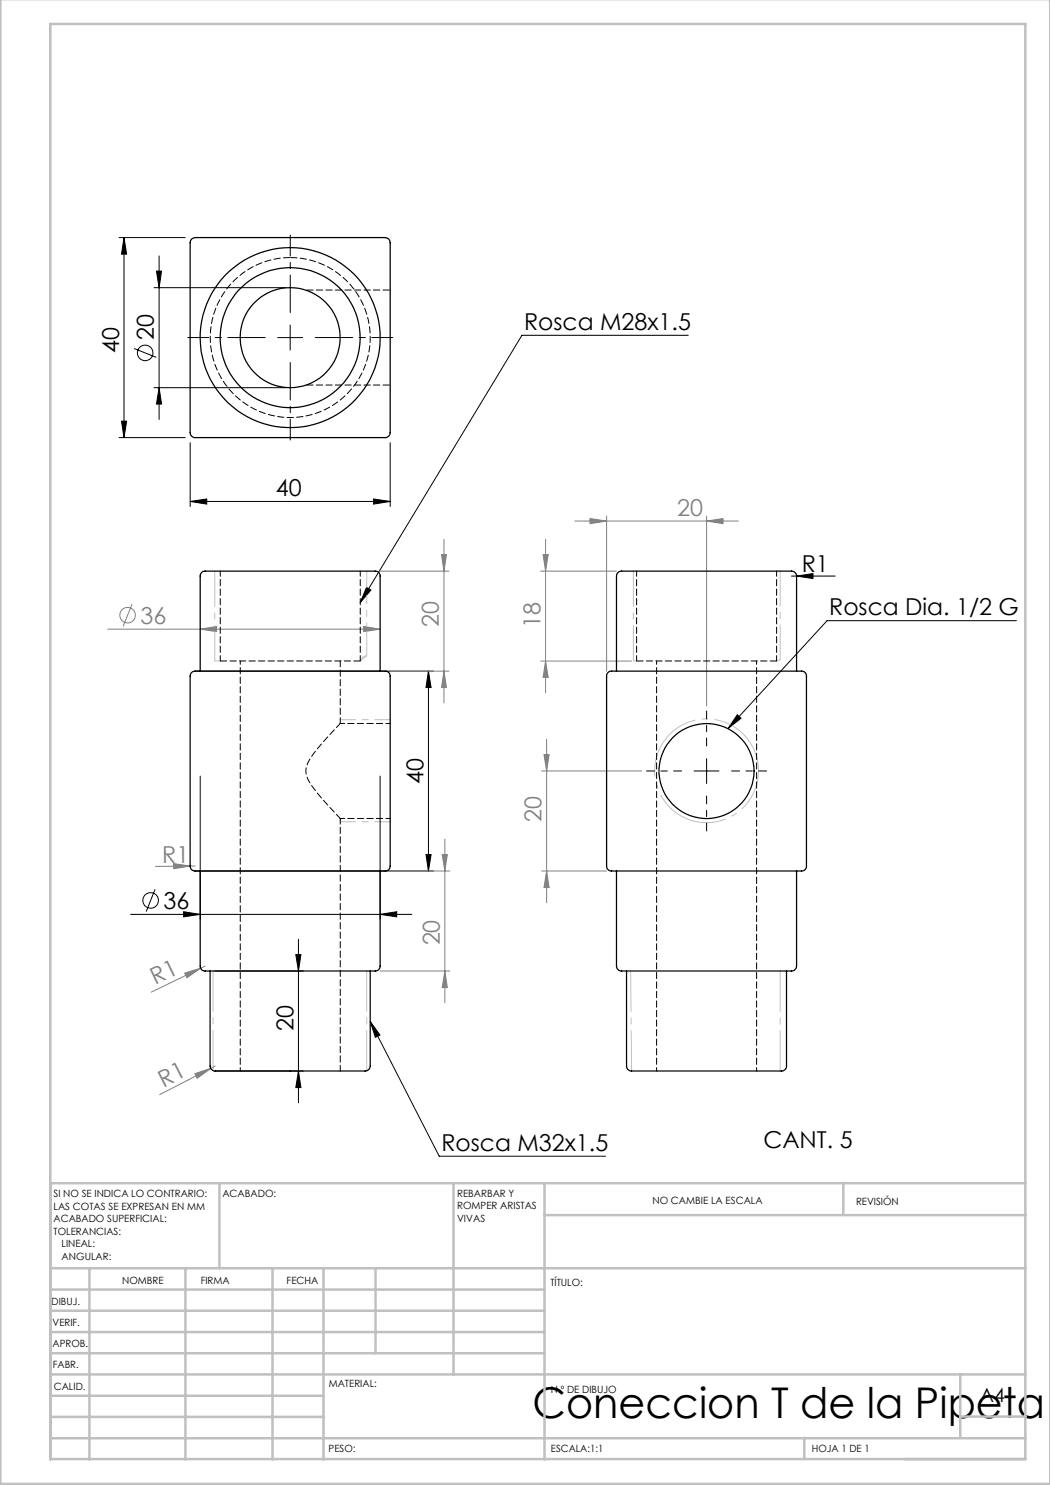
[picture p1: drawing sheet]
<svg xmlns="http://www.w3.org/2000/svg" width="210mm" height="297mm" viewBox="0 0 210 297" stroke-linecap="round" stroke-linejoin="round" font-family="sans-serif">
<g fill="none" stroke="#000" stroke-width=".2">
<path d="M23.8 47.5h13.2M24.8 47.5l.5 3.3h-1zM24.8 47.5v40M30.8 57.5h26.2M31.3 54.2h1l-.5 3.3zM31.8 51.2v32.7M26.8 69.7l4.5 1.8M30.8 77.5h26.2M31.8 77.5l.5 3.3h-1zM55.5 67.5h5M58 65v5M137.7 67.1h-33.3l-32.4 53.4"/>
<path d="M23.8 87.5h13.2M24.3 84.2h1l-.5 3.3zM38 88.5v12.8M74.7 99.8l3.3 .5-3.3 .5zM78 88.5v12.8M38 100.3l3.3-.5v1zM38 100.3h40M73.3 117.5l.9 .5-2.2 2.5zM158.3 115.2h8.7M159.3 115.2l3.3-.5v1zM39 134.2h47.7M85.7 134.2l.5 3.3h-1z"/>
<path d="M85.7 134.2v40M203.3 124.1h-37.9l-19.8 21.6M40 155.2v28.7M76 155.2v28.7M138.8 154.2h5M141.3 151.7v5M147.5 142.9l.7 .7-2.6 2.1zM31 177.9l-1.8 4.4M39 174.2h47.7M85.2 170.9h1l-.5 3.3zM26.1 182.9h56.3M36.7 182.3l3.3 .6-3.3 .5z"/>
<path d="M43 194.2h17.7M59.2 190.9h1l-.5 3.3zM59.7 187.9v32.7M76 182.9l3.3-.6v1.1zM43 214.2h17.7M59.7 214.2l.5 3.3h-1zM74 204.3l2 2.7-.9 .5zM74 204.3l13.8 26.9h33.3"/>
<circle cx="29" cy="70.6" r="1.55"/>
<circle cx="30.1" cy="180.1" r="1.55"/>
</g>
<g fill="none" stroke="#808080" stroke-width=".2">
<path d="M76 114.2h13.8M88.3 110.9h1l-.5 3.3zM88.8 107.9v32.7M108.1 114.2h15.2M108.6 110.9h1l-.5 3.3zM109.1 107.9v30.7M115 104.2h32.7M118 103.7l3.3 .5-3.3 .5zM121.3 103.2v31M141.3 104.2l3.3-.5v1zM141.3 103.2v38M21.5 125.8h54.5"/>
<path d="M26.4 120.8l-1.8 4.5M40 125.8l3.3-.5v1zM72.7 125.3l3.3 .5-3.3 .5zM78 134.2h11.8M88.8 134.2l.5 3.3h-1zM108.1 132.2h18.2M109.1 132.2l.5 3.3h-1zM108.3 154.2h20M108.8 150.9h1l-.5 3.3zM109.3 147.8v32.7M34.7 172.7l3.3 .5-3.3 .5zM38 173.2l-6.9 .1"/>
<path d="M38 173.2h1M78 174.2h12M88.4 170.9h1.1l-.5 3.3zM89 167.8v32.8M108.3 174.2h13M109.3 174.2l.5 3.3h-1zM36.9 194.6l3.2-1-2.7 1.9zM40.1 193.6l-9.9 4.8M41 193.2l-.9 .4M76 194.2h14M89 194.2l.5 3.3h-1.1zM39 214.7l3.2-1-2.8 1.9z"/>
<path d="M42.2 213.7l-10.3 5.2M43 213.2l-.8 .5"/>
<circle cx="25.5" cy="123" r="1.55"/>
</g>
<path d="M73.3 131.2a1.32 1.32 0 0 0-1.2 1" fill="none" stroke="#c0c0c0" stroke-width=".2" stroke-dasharray="15.2 1.3 1.3 1.3" stroke-linecap="butt"/>
<path d="M151.2 151.1a10.4 10.4 0 0 0-17.3-4.2 10.4 10.4 0 0 0 4.5 17.2 10.4 10.4 0 0 0 13.1-12.1l-.3-.9" fill="none" stroke="#c0c0c0" stroke-width=".2" stroke-dasharray="15.2 1.3 1.3 1.3" stroke-dashoffset="3.6" stroke-linecap="butt"/>
<path d="M58.1 62.5v-15.5" fill="none" stroke="#000" stroke-width=".2" stroke-dasharray="15.2 1.3 1.3 1.3" stroke-dashoffset="7.7"/>
<path d="M53.1 67.5h-15.5M58.1 72.5v15.5M63.1 67.5h15.5" fill="none" stroke="#000" stroke-width=".2" stroke-dasharray="15.2 1.3 1.3 1.3" stroke-dashoffset="7.8"/>
<path d="M136.3 154.2h-7M141.3 149.2v-7M141.3 159.2v7M146.3 154.2h7" fill="none" stroke="#000" stroke-width=".2" stroke-dasharray="15.2 1.3 1.3 1.3" stroke-dashoffset="13.6"/>
<path d="M73.3 114.2v17" fill="none" stroke="#c0c0c0" stroke-width=".2" stroke-dasharray="15.2 1.3 1.3 1.3" stroke-dashoffset="8.7"/>
<path d="M42.6 194.2v19.9M73.3 194.2v20" fill="none" stroke="#c0c0c0" stroke-width=".2" stroke-dasharray="15.2 1.3 1.3 1.3" stroke-dashoffset="7.2"/>
<path d="M42.9 132.2h1.2M73.3 131.2l-1.2 1M126.7 132.2h.6M156 132l-.7 .2M68.1 164.3v-.6" fill="none" stroke="#c0c0c0" stroke-width=".2" stroke-dasharray="15.2 1.3 1.3 1.3"/>
<path d="M42.9 114.2v18M126.7 114.2v18" fill="none" stroke="#c0c0c0" stroke-width=".2" stroke-dasharray="15.2 1.3 1.3 1.3" stroke-dashoffset="8.1"/>
<path d="M78.1 143.9h-10M78.1 164.3h-10" fill="none" stroke="#c0c0c0" stroke-width=".2" stroke-dasharray="15.2 1.3 1.3 1.3" stroke-dashoffset="12.1"/>
<path d="M156 114.2v17.8" fill="none" stroke="#c0c0c0" stroke-width=".2" stroke-dasharray="15.2 1.3 1.3 1.3" stroke-dashoffset="8.3"/>
<path d="M126.1 194.2l.2 20M156 194.2v20" fill="none" stroke="#c0c0c0" stroke-width=".2" stroke-dasharray="15.2 1.3 1.3 1.3" stroke-dashoffset="7.1"/>
<g fill="none" stroke="#c0c0c0" stroke-width=".5">
<path d="M.1 -.1v296.9h209.9v-296.9M10.1 4.8h195v287h-195zM43.9 236.6v17M90.7 236.6v38.3M108.9 236.6v55.3M168.7 236.6v6.3M205.1 236.6h-195v55.3M10.1 253.6h195M10.1 257.9h98.8M17.9 253.6v38.3M37.1 253.6v38.3M54.5 253.6v38.3"/>
<path d="M64.7 253.6v38.3M75.1 253.6v17M108.9 243h96.2M10.1 270.6h98.8M10.1 266.4h98.8M10.1 262.1h98.8M10.1 279.1h54.6M10.1 274.9h195M192.1 274.8v12.7M10.1 287.7h195M10.1 283.4h54.6M160.9 287.5v4.3"/>
<path d="M192.1 283.3h13"/>
</g>
<g fill="#000">
<path d="M159.3 115.2l3.3-.5v1z"/>
<path d="M73.3 117.5l.9 .5-2.2 2.5zM74 204.3l2 2.7-.9 .5zM147.5 142.9l.7 .7-2.6 2.1z"/>
<path d="M85.2 170.9h1l-.5 3.3zM85.7 134.2l.5 3.3h-1zM31.8 77.5l.5 3.3h-1zM31.3 54.2h1l-.5 3.3z"/>
<path d="M59.2 190.9h1l-.5 3.3zM59.7 214.2l.5 3.3h-1zM24.8 47.5l.5 3.3h-1zM24.3 84.2h1l-.5 3.3z"/>
<path d="M76 182.9l3.3-.6v1.1zM36.7 182.3l3.3 .6-3.3 .5zM74.7 99.8l3.3 .5-3.3 .5zM38 100.3l3.3-.5v1z"/>
</g>
<g fill="#808080">
<path d="M34.7 172.7l3.3 .5-3.3 .5z"/>
<path d="M36.9 194.6l3.2-1-2.7 1.9z"/>
<path d="M39 214.7l3.2-1-2.8 1.9z"/>
<path d="M141.3 104.2l3.3-.5v1zM118 103.7l3.3 .5-3.3 .5z"/>
<path d="M40 125.8l3.3-.5v1zM72.7 125.3l3.3 .5-3.3 .5z"/>
<path d="M88.8 134.2l.5 3.3h-1zM88.3 110.9h1l-.5 3.3z"/>
<path d="M88.4 170.9h1.1l-.5 3.3zM89 194.2l.5 3.3h-1.1zM108.8 150.9h1l-.5 3.3zM109.3 174.2l.5 3.3h-1zM108.6 110.9h1l-.5 3.3zM109.1 132.2l.5 3.3h-1z"/>
</g>
<g fill="none" stroke="#000" stroke-width=".25">
<path d="M38.3 47.8l.7-.3h38a1.02 1.02 0 0 1 1 1v38a.96 .96 0 0 1-1 1h-38a.96 .96 0 0 1-1-1v-38zM38.3 134.5l.5-.3h38.2a.96 .96 0 0 1 1 1v38a.96 .96 0 0 1-1 1h-38a.96 .96 0 0 1-1-1v-38zM40 134.2v-19a1.19 1.19 0 0 1 1.7-1h27.1a37.8 37.8 0 0 1 6.8 .2l.4 .6v19.2M121.7 134.4l.4-.2h38.2a.96 .96 0 0 1 1 1v38a.96 .96 0 0 1-1 1h-38a.96 .96 0 0 1-1-1v-38.2zM123.3 134.2v-19a1.22 1.22 0 0 1 1.6-1h33a1.11 1.11 0 0 1 1.4 1v19M40 174.2v19a1.19 1.19 0 0 0 1.7 1h27.1a37.8 37.8 0 0 0 6.8-.1l.4-.7v-19.2M123.3 174.2v19a1.22 1.22 0 0 0 1.6 1h33a1.11 1.11 0 0 0 1.4-1v-19M42 194.2v19a1.16 1.16 0 0 0 1.5 1h29a1.17 1.17 0 0 0 1.5-1v-19M125.3 194.2v19a1.19 1.19 0 0 0 1.6 1h29.1a1.07 1.07 0 0 0 1.3-1v-19"/>
<circle cx="58" cy="67.5" r="10"/>
<circle cx="58" cy="67.5" r="14"/>
<circle cx="58" cy="67.5" r="18"/>
<circle cx="141.3" cy="154.2" r="9.5"/>
</g>
<path d="M44.1 132.2h28M127.3 132.2h28" fill="none" stroke="#000" stroke-width=".2" stroke-dasharray="1.3 .6"/>
<path d="M68 144.7l-1.4 1.5a35 35 0 0 0-5 6.3 4.2 4.2 0 0 0 .9 4.8l2.3 2.9 3.2 3.5M68.1 144.7v-12.5M68.1 214.2v-50.5" fill="none" stroke="#000" stroke-width=".2" stroke-dasharray="1.3 .6" stroke-dashoffset=".1"/>
<path d="M44.1 114.2v18M127.3 114.2v18M72.1 132.2v-18M155.3 132.2v-18" fill="none" stroke="#000" stroke-width=".2" stroke-dasharray="1.3 .6" stroke-dashoffset=".2"/>
<path d="M48.1 132.2v82M131.3 132.2v82M151.3 214.2v-82" fill="none" stroke="#000" stroke-width=".2" stroke-dasharray="1.3 .6" stroke-dashoffset=".6"/>
<path d="M78.1 144.7h-10.1M68 163.7h10.1" fill="none" stroke="#000" stroke-width=".2" stroke-dasharray="1.3 .6" stroke-dashoffset=".4"/>
<path d="M58.1 51.5a16 16 0 0 1 14 23.7 16 16 0 0 1-27.5 1 16 16 0 0 1 12.3-24.7h1.2" fill="none" stroke="#000" stroke-width=".2" stroke-dasharray="1.3 .6" stroke-dashoffset="-.1"/>
<path d="M78.1 58h-16.9M61.2 77h16.9" fill="none" stroke="#000" stroke-width=".2" stroke-dasharray="1.3 .6" stroke-dashoffset="-.2"/>
<text font-size="8.5" x="106.5" y="283.5">Coneccion T de la Pipeta</text>
<g font-size="4.7">
<text x="23.8" y="70.6" transform="rotate(-90 23.8 70.6)">40</text>
<text x="30.8" y="68" transform="rotate(-90 30.8 68)">20</text>
<text x="104.8" y="66">Rosca M28x1.5</text>
<text x="55.2" y="99.3">40</text>
<text x="160.4" y="114.5">R1</text>
<text x="165.8" y="123.1">Rosca Dia. 1/2 G</text>
<text x="84.7" y="156.8" transform="rotate(-90 84.7 156.8)">40</text>
<text x="32.7" y="181.8">36</text>
<text x="58.7" y="206.1" transform="rotate(-90 58.7 206.1)">20</text>
<text x="88.3" y="230.1">Rosca M32x1.5</text>
<text x="152.7" y="229.6">CANT. 5</text>
</g>
<g font-size="4.7" fill="#808080">
<text x="135.4" y="103.2">20</text>
<text x="28.1" y="124.7">36</text>
<text x="87.8" y="125.4" transform="rotate(-90 87.8 125.4)">20</text>
<text x="108.1" y="125.7" transform="rotate(-90 108.1 125.7)">18</text>
<text x="108.3" y="164.4" transform="rotate(-90 108.3 164.4)">20</text>
<text x="32.4" y="172.6">R1</text>
<text x="88" y="189.1" transform="rotate(-90 88 189.1)">20</text>
<text x="31" y="197.1" transform="rotate(-26 31 197.1)">R1</text>
<text x="32.7" y="217.5" transform="rotate(-27 32.7 217.5)">R1</text>
</g>
<text font-size="3.9" x="196" y="280.4">A4</text>
<g font-size="2">
<text x="10.7" y="239.5">SI NO SE INDICA LO CONTRARIO:</text>
<text x="44.5" y="239.5">ACABADO:</text>
<text x="91.4" y="239.4">REBARBAR Y</text>
<text x="10.7" y="242">LAS COTAS SE EXPRESAN EN MM</text>
<text x="10.7" y="244.5">ACABADO SUPERFICIAL:</text>
<text x="91.4" y="241.9">ROMPER ARISTAS</text>
<text x="91.4" y="244.4">VIVAS</text>
<text x="130.5" y="240.8">NO CAMBIE LA ESCALA</text>
<text x="171.2" y="241">REVISIÓN</text>
<text x="10.7" y="247">TOLERANCIAS:</text>
<text x="12.3" y="249.5">LINEAL:</text>
<text x="12.3" y="252">ANGULAR:</text>
<text x="24.4" y="256.9">NOMBRE</text>
<text x="40.1" y="256.8">FIRMA</text>
<text x="57.3" y="256.8">FECHA</text>
<text x="110.1" y="257.1">TÍTULO:</text>
<text x="10.3" y="260.9">DIBUJ.</text>
<text x="10.5" y="269.3">APROB.</text>
<text x="10.5" y="265.2">VERIF.</text>
<text x="10.6" y="273.6">FABR.</text>
<text x="10.8" y="278">CALID.</text>
<text x="65.8" y="277.4">MATERIAL:</text>
<text x="110.2" y="278.5">N.º DE DIBUJO</text>
<text x="65.7" y="290.4">PESO:</text>
<text x="110.2" y="290.5">ESCALA:1:1</text>
<text x="162.4" y="290.4">HOJA 1 DE 1</text>
</g>
</svg>
